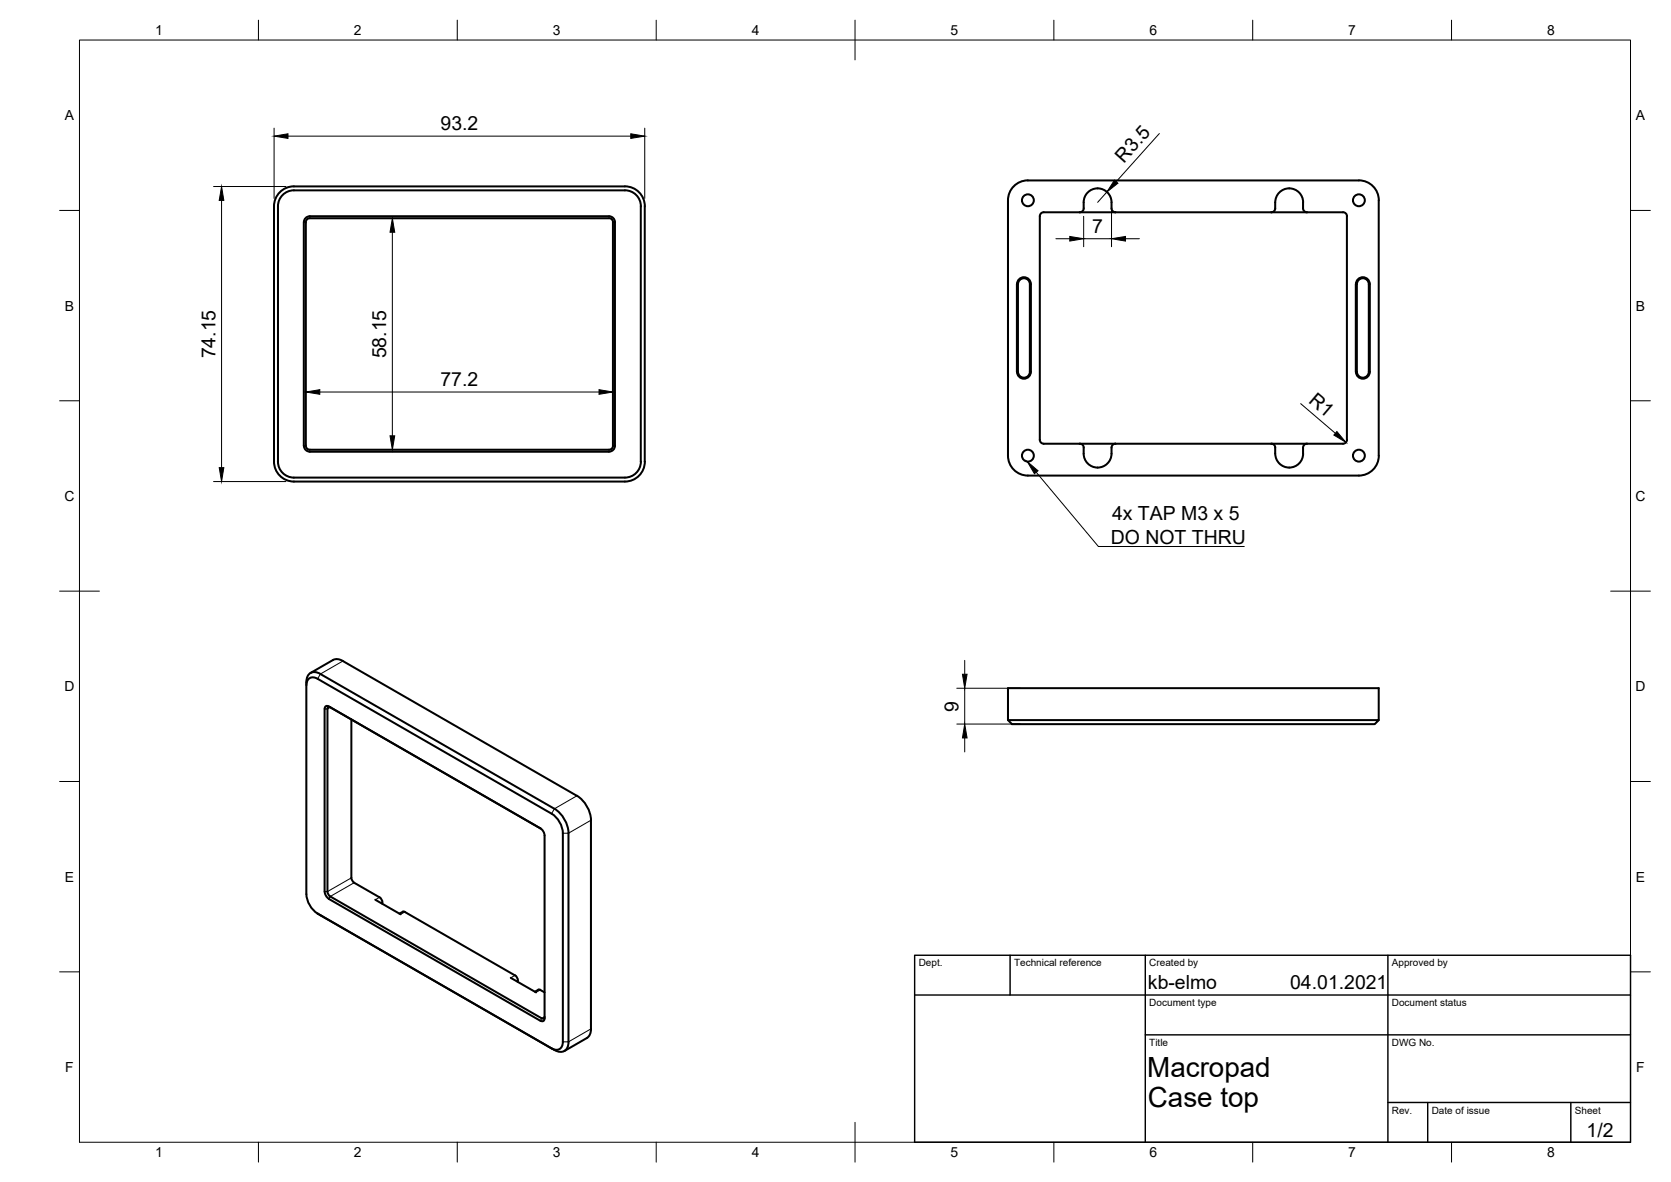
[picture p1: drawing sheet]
<svg xmlns="http://www.w3.org/2000/svg" width="420mm" height="297mm" viewBox="0 0 420 297" stroke-linecap="round" stroke-linejoin="round" font-family="sans-serif">
<!-- layer: Visible -->
<g fill="none" stroke="#000" stroke-width=".51">
<path d="M70.1 48.6a4.9 4.9 0 0 1 3.8-1.8h83.2a5 5 0 0 1 5 5v64.2a5 5 0 0 1-5 5h-83.2a5 5 0 0 1-5-5v-64.2a5 5 0 0 1 1.2-3.2zM71.1 49a3.9 3.9 0 0 1 2.8-1.2h83.2a4 4 0 0 1 4 4v64.2a4 4 0 0 1-4 4h-83.2a4 4 0 0 1-4-4v-64.2a4 4 0 0 1 1.2-2.8zM76.4 55.8v56.2M76.4 55.8a1.49 1.49 0 0 1 1.5-1.5h75.2a1.49 1.49 0 0 1 1.5 1.5v56.2a1.49 1.49 0 0 1-1.5 1.5h-75.2a1.54 1.54 0 0 1-1.5-1.5M77.9 54.8h75.2M77.9 54.8a1.01 1.01 0 0 0-1 1v56.2a1.01 1.01 0 0 0 1 1h75.2a1.01 1.01 0 0 0 1-1v-56.2a.97 .97 0 0 0-1-1M258.4 45.3h83.3M258.5 45.3a5 5 0 0 0-5.1 5v64.2a5 5 0 0 0 5.1 5M262.4 53.3h75.3M262.5 53.3a1.01 1.01 0 0 0-1 1v56.2a1.01 1.01 0 0 0 1 1h75.2a1.01 1.01 0 0 0 1-1v-56.2a.97 .97 0 0 0-1-1M271.5 53.3a1.01 1.01 0 0 0 1-1 4 4 0 0 1 2.1-4.7 3.5 3.5 0 0 1 4.9 3.2v1.6a1.01 1.01 0 0 0 1 .9M327.6 50.8v1.5a1.01 1.01 0 0 0 1 1"/>
<path d="M327.7 50.8a3.5 3.5 0 0 0-3.6-3.5 3.5 3.5 0 0 0-3.5 3.5l.1 1.5a1.01 1.01 0 0 1-1.1 1M341.7 45.3a5 5 0 0 1 5 5v64.2a5 5 0 0 1-5 5M256.2 70.2a1.75 1.75 0 0 1 1.9-.4 1.75 1.75 0 0 1 1.1 1.6v22a1.76 1.76 0 0 1-1.7 1.8 1.76 1.76 0 0 1-1.8-1.8v-22zM256.6 70.2a1.49 1.49 0 0 1 1.5-.1 1.49 1.49 0 0 1 .9 1.3v22a1.5 1.5 0 0 1-1.5 1.5 1.5 1.5 0 0 1-1.6-1.5l.1-22v-.5zM340.9 71.4v22M340.9 71.4a1.75 1.75 0 0 1 1.8-1.7 1.75 1.75 0 0 1 1.7 1.7v22a1.75 1.75 0 0 1-1.7 1.8 1.75 1.75 0 0 1-1.8-1.8M341.2 71.4v22M341.2 71.4a1.49 1.49 0 0 1 1.5-1.5 1.49 1.49 0 0 1 1.5 1.5v22a1.49 1.49 0 0 1-1.5 1.5 1.49 1.49 0 0 1-1.5-1.5M258.4 119.5h83.3M271.5 111.5a.97 .97 0 0 1 1 1 4.1 4.1 0 0 0 2.1 4.7 3.5 3.5 0 0 0 4.9-3.2v-1.5a1.01 1.01 0 0 1 1-1M319.6 111.5a.97 .97 0 0 1 1 1 4.1 4.1 0 0 0 2.2 4.7 3.5 3.5 0 0 0 4.9-3.2M328.6 111.5a1.01 1.01 0 0 0-1 1v1.5"/>
<path d="M79.9 170.6l58.8 33.9M79.9 170.6a1.74 1.74 0 0 0-2-.2 1.74 1.74 0 0 0-.9 1.8M80.6 169.4l58.8 33.8a7.8 7.8 0 0 1 3.5 6.2l.1 52.4a2.16 2.16 0 0 1-1.1 2.3 2.16 2.16 0 0 1-2.5-.2l-59.5-34.3 .6 .4M80.6 169.4a2.17 2.17 0 0 0-2.5-.3 2.17 2.17 0 0 0-1.1 2.3v53.3M81.6 178.2v45.9M81.6 178.1l.1-.3a.61 .61 0 0 1 1-.3l53.2 30.7M83 177.7l52.9 30.5M83 177.7h-.5l-.2 .5v45.9l.2 .7 .5 .5 53.2 30.6h.5l.2-.4M86.2 166.1l58.9 33.9a7.8 7.8 0 0 1 3.5 6.1v52.5a2.6 2.6 0 0 1-1 2.3l-5.7 3.2M86.2 166.1a2.59 2.59 0 0 0-2.5-.2l-5.6 3.2M88.3 180.8l.1 40.1 .7 .9 6.6 3.9 .4 .7v.7M253.4 181l1 1h91.3l1-1h-93.3v-8.1h93.3v8.1"/>
<path d="M135.9 208.2l.8 .9 .2 .9v46.3a.61 .61 0 0 1-1 .2M138.7 204.5a6.2 6.2 0 0 1 2.8 4.9v52.4a1.74 1.74 0 0 1-.8 1.8 1.74 1.74 0 0 1-2-.2M77 224.7a6.2 6.2 0 0 0 2.9 4.9M80.6 230h.1M81.6 224l.2 .9 .9 1M82.7 225.9l53.2 30.6M94.4 226.1l6.3 3.7M101.3 229.1l.5 .1M101.3 229.1l-.9 .5M101.8 229.2l27.7 15.9 .6 .9 .1 .7M128.4 245.7l6.4 3.7M135.3 248.7l-.8 .5"/>
<path d="M135.4 248.7l.5 .1M135.8 248.8l1.1 .6"/>
<circle cx="258.5" cy="50.3" r="1.49"/>
<circle cx="341.7" cy="50.3" r="1.49"/>
<circle cx="258.5" cy="114.5" r="1.49"/>
<circle cx="341.7" cy="114.5" r="1.49"/>
</g>
<!-- layer: Visible Narrow -->
<g fill="none" stroke="#000" stroke-width=".25">
<path d="M82.7 177.5l.3 .2-.7 .5h-.7M86.2 166.1l-5.6 3.3-.7 1.2M145.1 200l-5.7 3.2-.7 1.3M148.6 206.1l-5.7 3.3h-1.4M79.9 229.6l.7 .4M88.3 220.6l-6 3.5h-.7M89 221.8l-6 3.5-.3 .6M95.4 225.5l-1 .6M96.1 226.7l-.3 .2M101.8 229.2l-1.1 .6M129.5 245.1l-1.1 .6M130.2 246.3l-.4 .2"/>
<path d="M135.8 248.8l-1 .6M136.9 255.5l-.7 .4-.3 .6M148.6 258.6l-5.7 3.2h-1.4M138.7 263.5l.7 .4"/>
</g>
<!-- layer: Border -->
<g fill="none" stroke="#000" stroke-width=".25">
<path d="M20 10.1h390v276.9h-390zM65 5.1v5M115 5.1v5M165 5.1v5M215 5.1v10M265 5.1v5M315 5.1v5M365 5.1v5M15 52.9h5M410 52.9h5M15 100.7h5M410 100.7h5"/>
<path d="M15 148.6h10M405 148.6h10M15 196.4h5M410 196.4h5M15 244.2h5M410 244.2h5M65 287v5M115 287v5M165 287v5M215 282.1v9.9M265 287v5M315 287v5"/>
<path d="M365 287v5"/>
</g>
<!-- layer: TitleBlock -->
<path d="M230 240.1h180v46.9h-180zM230 250h180M254 240.1v9.9M288 240.1v46.9M349 240.1v46.9M288 260.1h122M349 277.1h61M359 277.1v9.9M395 277.1v9.9" fill="none" stroke="#000" stroke-width=".36"/>
<!-- layer: Dimensions -->
<g fill="none" stroke="#000" stroke-width=".25">
<path d="M68.9 32.2v17.7M72.4 34.2h86.2M162.1 32.2v17.7M291.5 33.6l-10.8 12M53.7 46.9h18.2M55.7 50.4v67.1M98.7 58.4v51.1M265.5 60h3.5M272.5 54.4v7.6M272.5 60h7M278.3 48.2l-2.3 2.6M279.5 52.9v9.1"/>
<path d="M283 60h3.5M80.4 98.5h70.2M327 101.4l8.8 7.5M53.7 121h18.2M240.6 173h15.9M242.6 166v3.4M242.6 173v9M240.6 182h15.9M242.6 185.4v3.6"/>
</g>
<g fill="#000" stroke="#000" stroke-width=".25">
<path d="M68.9 34.2l3.5-.6v1.2zM158.6 33.6l3.5 .6-3.5 .6zM55.7 46.9l.6 3.5h-1.2zM98.7 54.9l.6 3.5h-1.2zM269 59.4l3.5 .6-3.5 .6zM280.2 45.3l.9 .7-2.8 2.2zM279.5 60l3.5-.6v1.2zM76.9 98.5l3.5-.6v1.2zM150.6 97.9l3.5 .6-3.5 .6zM55.1 117.5h1.2l-.6 3.5zM98.1 109.5h1.2l-.6 3.5zM336.1 108.4l2.3 2.8-3-1.9z"/>
<path d="M242 169.4h1.2l-.6 3.6zM242.6 182l.6 3.4h-1.2z"/>
</g>
<!-- layer: Annotations -->
<path d="M258.3 116l2.7 2.3-.9 .7z" fill="#000" stroke="#000" stroke-width=".25"/>
<path d="M260.6 118.7l15.6 18.6h36.7" fill="none" stroke="#000" stroke-width=".25"/>
<g font-size="7">
<text x="288.5" y="270.6">Macropad</text>
<text x="288.6" y="278.1">Case top</text>
</g>
<g font-size="4.9">
<text x="110.8" y="32.6">93.2</text>
<text x="282.6" y="41.2" transform="rotate(-48 282.6 41.2)">R3.5</text>
<text x="274.6" y="58.5">7</text>
<text x="54.1" y="90.1" transform="rotate(-90 54.1 90.1)">74.15</text>
<text x="97.1" y="90.1" transform="rotate(-90 97.1 90.1)">58.15</text>
<text x="110.8" y="97">77.2</text>
<text x="328.9" y="101" transform="rotate(40 328.9 101)">R1</text>
<text x="279.6" y="130.8">4x TAP M3 x 5</text>
<text x="279.3" y="136.6">DO NOT THRU</text>
<text x="241" y="178.8" transform="rotate(-90 241 178.8)">9</text>
<text x="288.6" y="248.5">kb-elmo</text>
<text x="324.4" y="248.6">04.01.2021</text>
<text x="398.9" y="285.8">1/2</text>
</g>
<g font-size="3.5">
<text x="39" y="8.8">1</text>
<text x="89" y="8.8">2</text>
<text x="139" y="8.8">3</text>
<text x="189" y="8.8">4</text>
<text x="239" y="8.8">5</text>
<text x="289" y="8.8">6</text>
<text x="339" y="8.8">7</text>
<text x="389" y="8.8">8</text>
<text x="16.3" y="30.2">A</text>
<text x="411.3" y="30.2">A</text>
<text x="16.3" y="78">B</text>
<text x="411.3" y="78">B</text>
<text x="16.2" y="125.9">C</text>
<text x="411.2" y="125.9">C</text>
<text x="16.2" y="173.7">D</text>
<text x="411.2" y="173.7">D</text>
<text x="16.3" y="221.6">E</text>
<text x="411.3" y="221.6">E</text>
<text x="16.4" y="269.4">F</text>
<text x="411.4" y="269.4">F</text>
<text x="39" y="290.8">1</text>
<text x="89" y="290.8">2</text>
<text x="139" y="290.8">3</text>
<text x="189" y="290.8">4</text>
<text x="239" y="290.8">5</text>
<text x="289" y="290.8">6</text>
<text x="339" y="290.8">7</text>
<text x="389" y="290.8">8</text>
</g>
<g font-size="2.5">
<text x="231" y="242.9">Dept.</text>
<text x="255" y="242.9">Technical reference</text>
<text x="289" y="242.9">Created by</text>
<text x="350" y="242.9">Approved by</text>
<text x="289" y="252.8">Document type</text>
<text x="350" y="252.8">Document status</text>
<text x="289" y="262.9">Title</text>
<text x="350" y="262.9">DWG No.</text>
<text x="350" y="279.9">Rev.</text>
<text x="360" y="279.9">Date of issue</text>
<text x="396" y="279.9">Sheet</text>
</g>
</svg>
